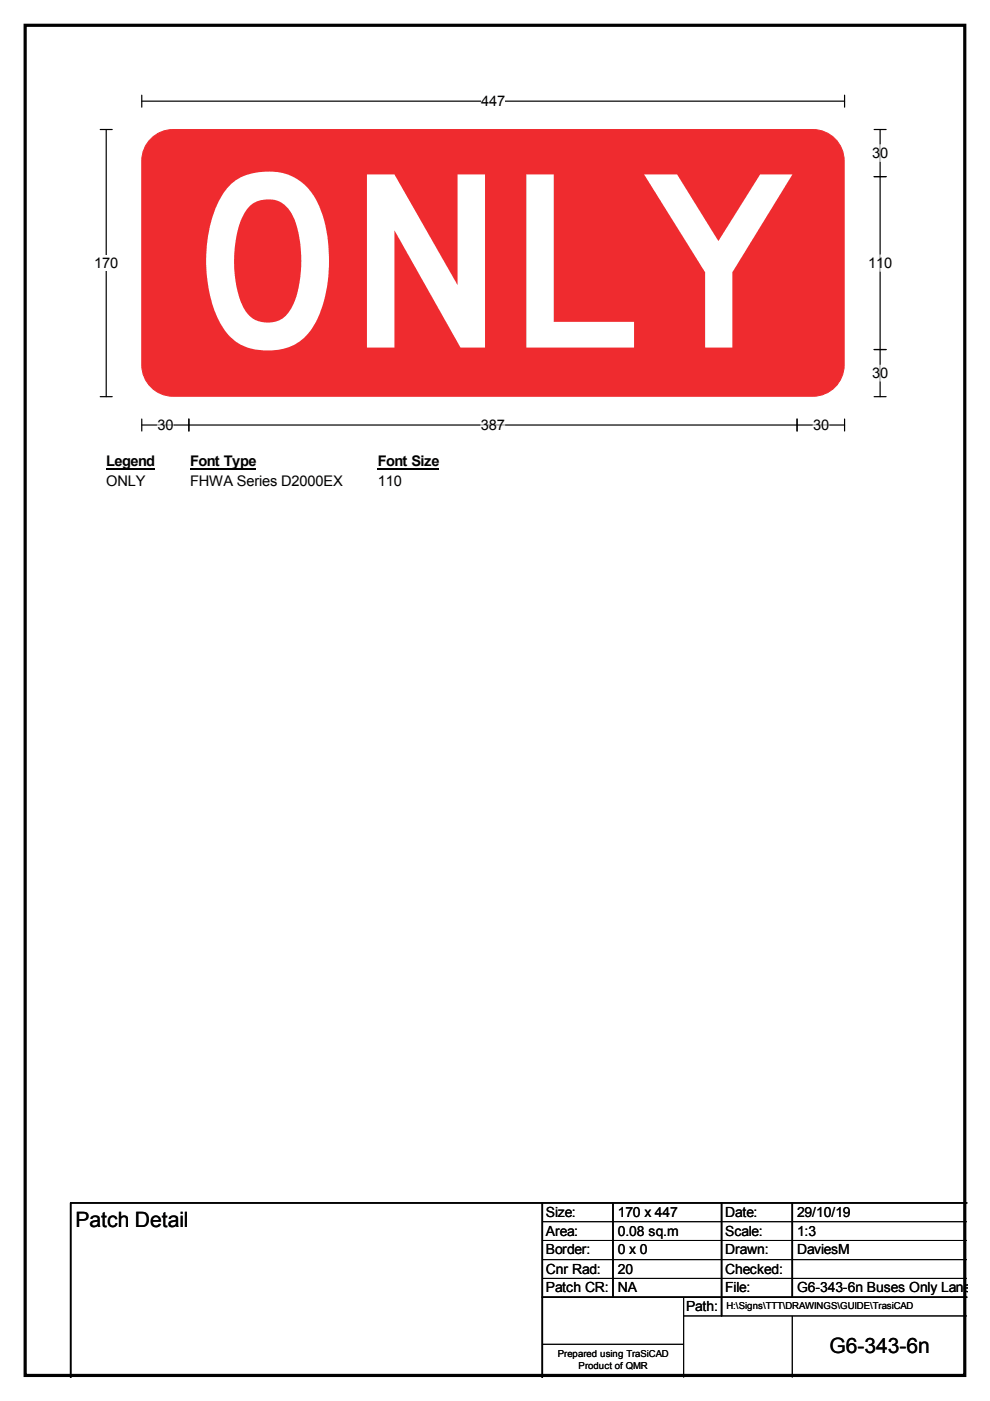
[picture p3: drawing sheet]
<svg xmlns="http://www.w3.org/2000/svg" width="210mm" height="297mm" viewBox="0 0 210 297" stroke-linecap="round" stroke-linejoin="round" font-family="sans-serif">
<path d="M5.3 5.4h199.3v286.2h-199.3z" fill="none" stroke="#000" stroke-width=".68"/>
<path d="M30.1 21.4h149M30.1 20.2v2.5M179.1 20.2v2.5" fill="none" stroke="#000" stroke-width=".25"/>
<path d="M102 19.8h5v3.3h-5z" fill="#fff"/>
<path d="M21.3 27.5h2.5M22.5 27.5v56.6M21.3 84.1h2.5M30.1 90.1h149M30.1 88.8v2.6M40 88.8v2.6M169 88.8v2.6M179.1 88.8v2.6" fill="none" stroke="#000" stroke-width=".25"/>
<path d="M33.4 90.1h3.3M101.9 90.1h5.1M172.4 90.1h3.4" fill="none" stroke="#fff" stroke-width=".25"/>
<path d="M20 54h5v3.4h-5z" fill="#fff"/>
<path d="M185.3 37.5h2.6M185.3 27.5h2.6M186.6 27.5v56.6M185.3 74.1h2.6M185.3 84.1h2.6" fill="none" stroke="#000" stroke-width=".25"/>
<path d="M186.6 30.7v3.5M186.6 54v3.5M186.6 77.4v3.4" fill="none" stroke="#fff" stroke-width=".25"/>
<path d="M22.5 96.1h10.2v3.4h-10.2z" fill="#fff"/>
<path d="M22.5 99.3h10.3" fill="none" stroke="#000" stroke-width=".34"/>
<path d="M40.3 96.1h13.9v3.4h-13.9z" fill="#fff"/>
<path d="M40.3 99.3h14" fill="none" stroke="#000" stroke-width=".34"/>
<path d="M80.1 96.1h12.9v3.4h-12.9z" fill="#fff"/>
<path d="M80.1 99.3h12.9" fill="none" stroke="#000" stroke-width=".34"/>
<g fill="#fff">
<path d="M22.5 100.3h8.1v3.4h-8.1z"/>
<path d="M40.3 100.3h32.2v3.4h-32.2z"/>
<path d="M80.1 100.3h5v3.4h-5z"/>
</g>
<path d="M32.3 29.1a6.6 6.6 0 0 1 4.4-1.6h135.6a6.6 6.6 0 0 1 6.7 6.6v43.3a6.6 6.6 0 0 1-6.7 6.6h-135.6a6.6 6.6 0 0 1-6.6-6.6v-43.3a6.6 6.6 0 0 1 2.2-5z" fill-rule="evenodd" fill="#ef2b2f" stroke="#ef2b2f" stroke-width=".21"/>
<path d="M115 255v37M130 255v20M153 255v24M168 255v20M205 255h-190v37M115 275h90" fill="none" stroke="#000" stroke-width=".34"/>
<path d="M115 259h90M115 263h90M115 267.1h90M115 271h90M144.9 279h60.1M144.9 275v17M168 279v13M115 285h29.9" fill="none" stroke="#000" stroke-width=".21"/>
<text font-size="51" fill="#fff" x="40" y="73.7">ONLY</text>
<g font-size="4.5">
<text x="16" y="260.1">Patch Detail</text>
<text x="175.9" y="286.9">G6-343-6n</text>
</g>
<g font-size="3.1">
<text x="102" y="22.5">447</text>
<text x="184.9" y="33.5">30</text>
<text x="20" y="56.8">170</text>
<text x="184.1" y="56.8">110</text>
<text x="184.9" y="80.2">30</text>
<text x="33.4" y="91.2">30</text>
<text x="101.9" y="91.2">387</text>
<text x="172.4" y="91.2">30</text>
<text x="22.5" y="98.8">Legend</text>
<text x="40.3" y="98.8">Font Type</text>
<text x="80.1" y="98.8">Font Size</text>
<text x="22.5" y="103.1">ONLY</text>
<text x="40.3" y="103.1">FHWA Series D2000EX</text>
<text x="80.1" y="103.1">110</text>
</g>
<g font-size="3">
<text x="115.7" y="258">Size:</text>
<text x="115.7" y="262">Area:</text>
<text x="131" y="258">170 x 447</text>
<text x="131" y="262">0.08 sq.m</text>
<text x="153.8" y="258">Date:</text>
<text x="153.8" y="262">Scale:</text>
<text x="169" y="258">29/10/19</text>
<text x="169" y="262">1:3</text>
<text x="115.7" y="266">Border:</text>
<text x="131" y="266">0 x 0</text>
<text x="153.8" y="266">Drawn:</text>
<text x="169" y="266">DaviesM</text>
<text x="115.7" y="270">Cnr Rad:</text>
<text x="115.7" y="274">Patch CR:</text>
<text x="131" y="270">20</text>
<text x="131" y="274">NA</text>
<text x="153.8" y="270">Checked:</text>
<text x="153.8" y="274">File:</text>
<text x="169" y="274">G6-343-6n Buses Only Lane</text>
<text x="145.5" y="278">Path:</text>
</g>
<g font-size="2">
<text x="154" y="277.6">H:\Signs\TTT\DRAWINGS\GUIDE\TrasiCAD</text>
<text x="118.3" y="287.8">Prepared using TraSiCAD</text>
<text x="122.7" y="290.3">Product of QMR</text>
</g>
</svg>
